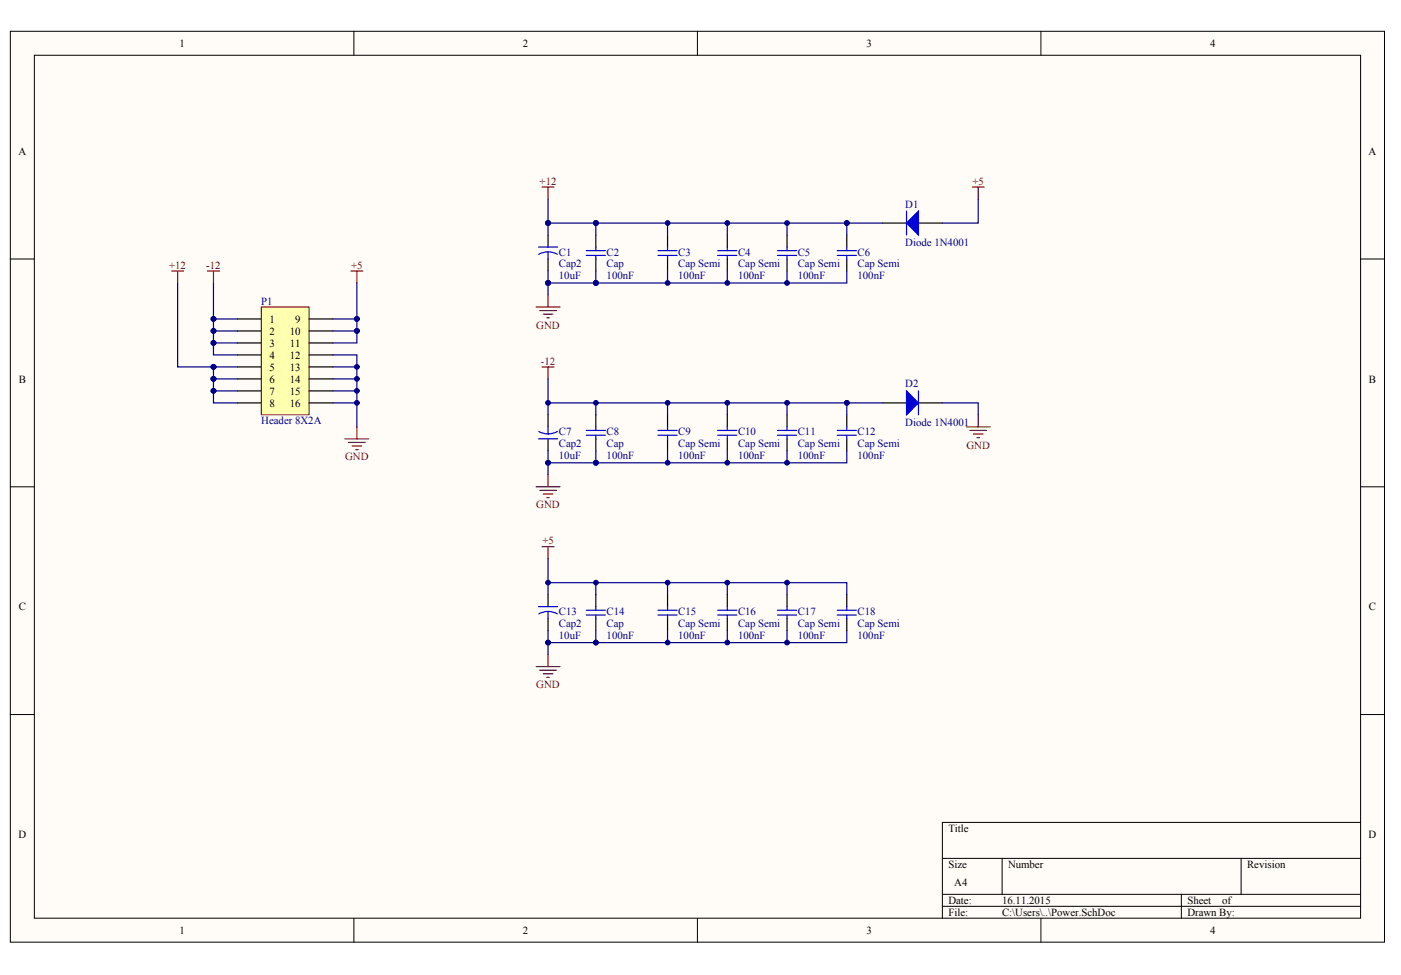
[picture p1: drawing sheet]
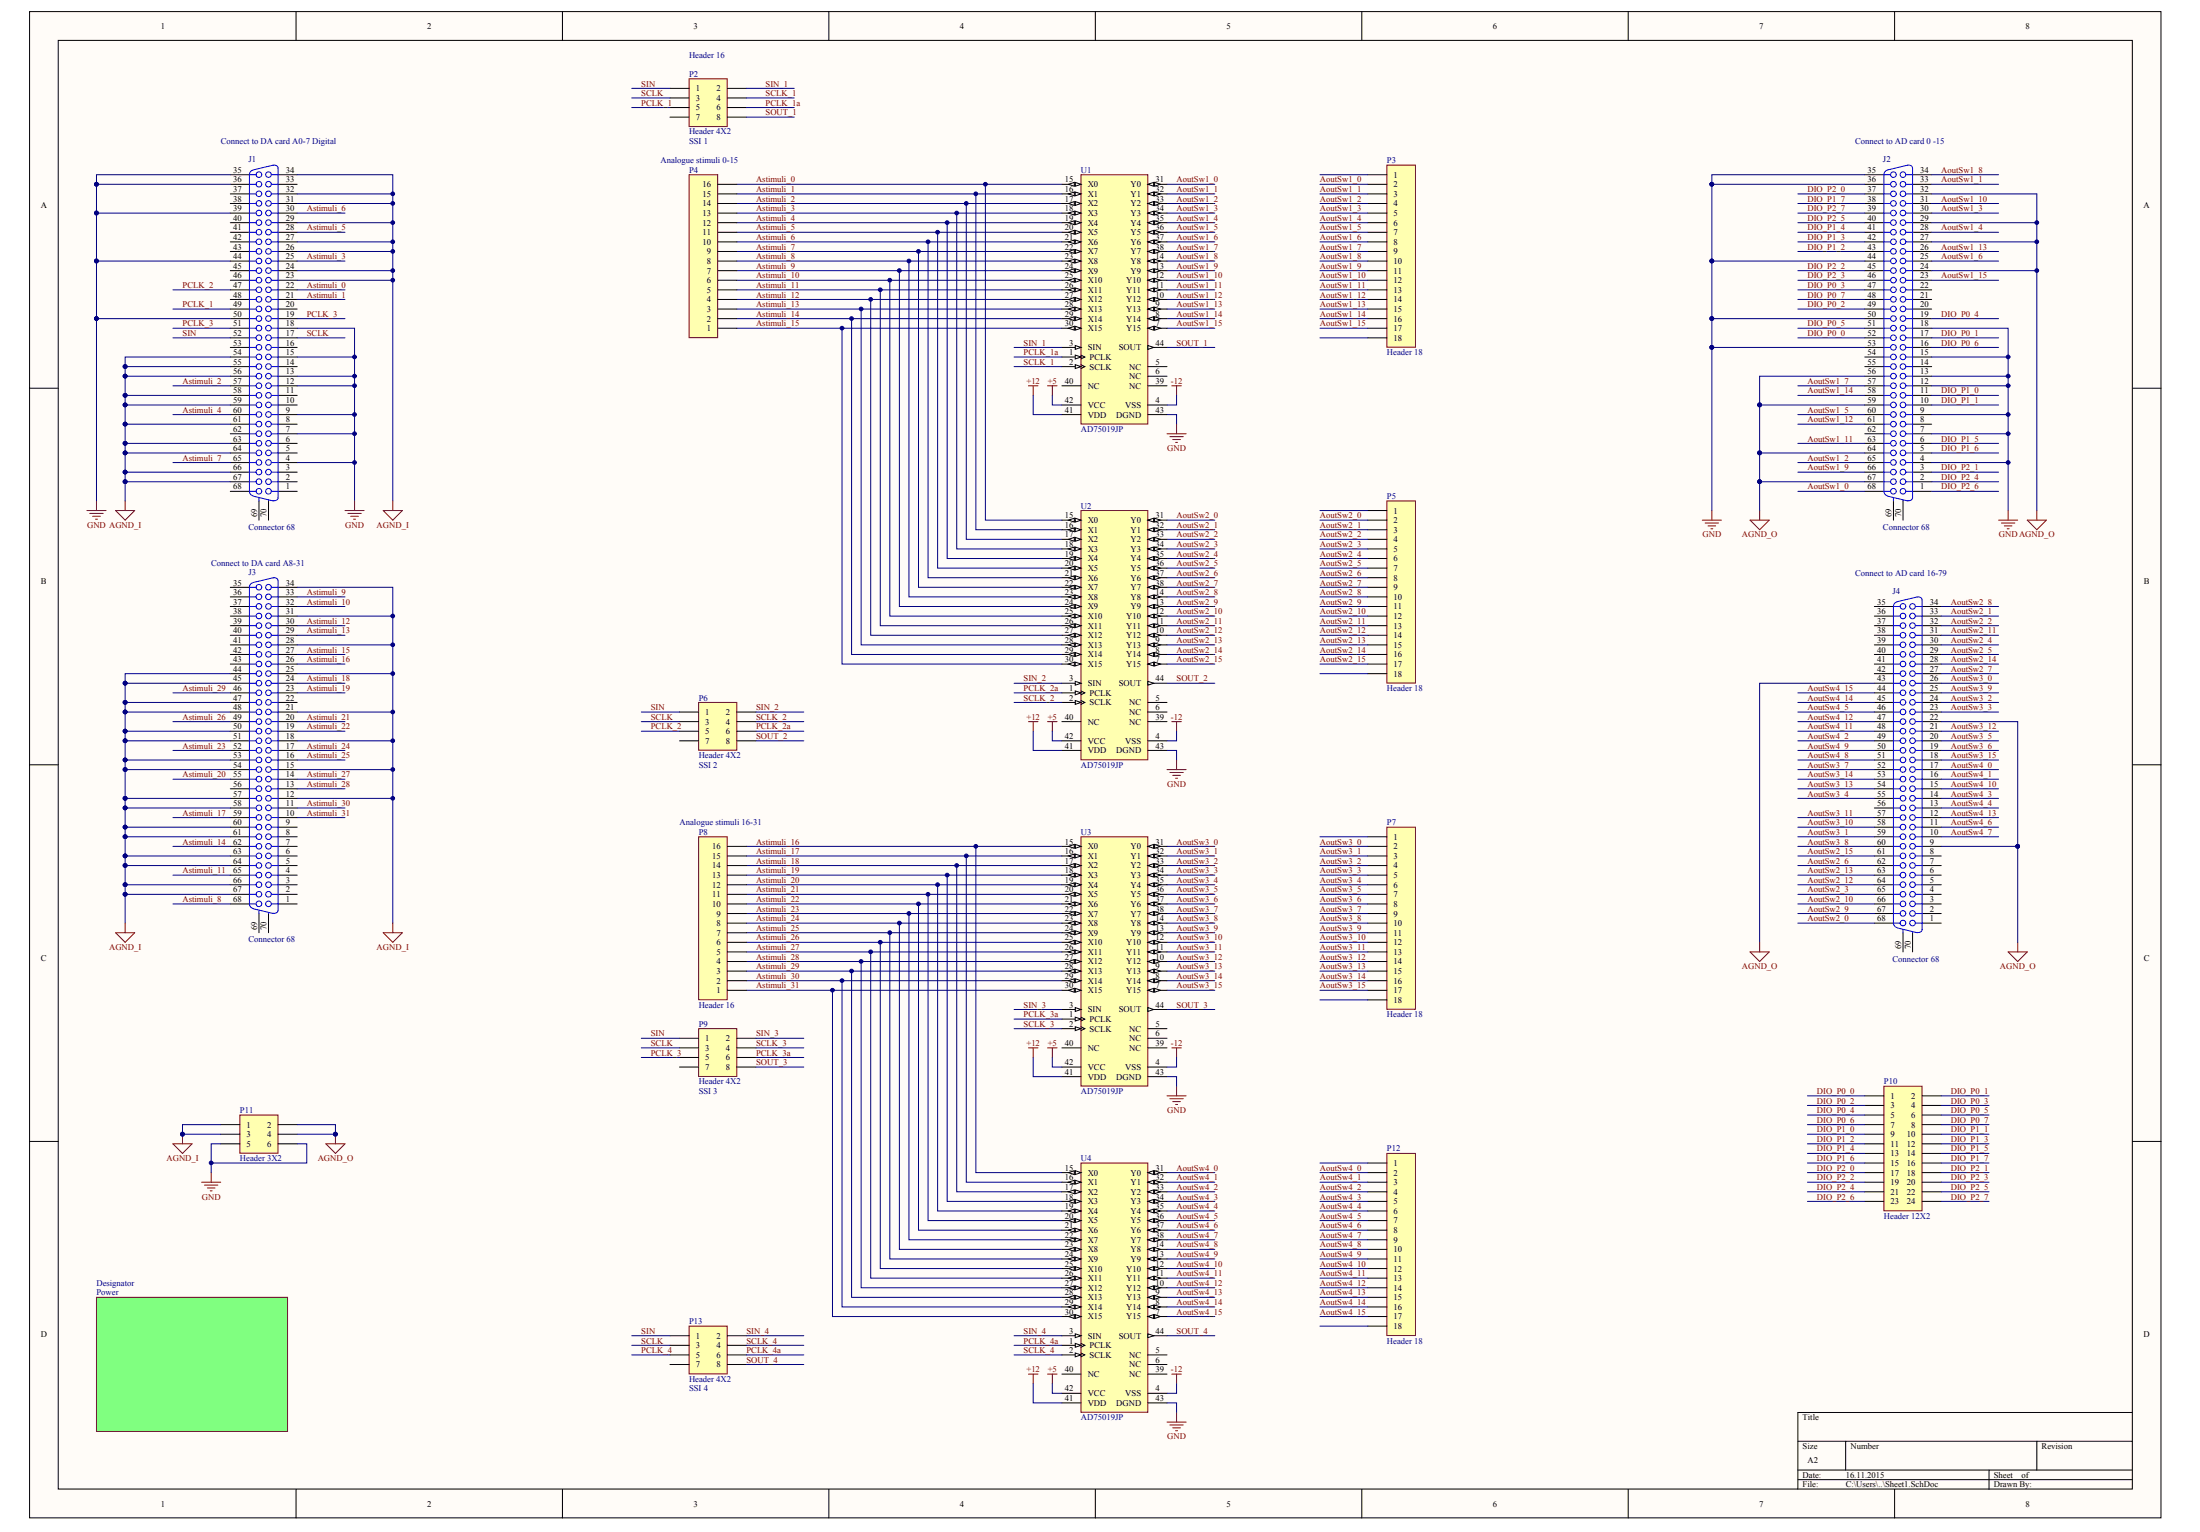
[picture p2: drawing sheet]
# Altium project crossBarNIPCB_Project2.PrjPCB
2 sheets, 41 parts. Net scope: global (net labels, ports and power ports of the same name join across sheets).
Board file: crossbarNI_PCB1.PcbDoc
Sheets:
  Sheet1.SchDoc
    Designator = Power.SchDoc

## Sheet Sheet1.SchDoc
size A2

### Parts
J1  Connector 68  [CHAMP1.27-2H68]
J2  Connector 68  [CHAMP1.27-2H68]
J3  Connector 68  [CHAMP1.27-2H68]
J4  Connector 68  [CHAMP1.27-2H68]
P2  Header 4X2  [HDR2X4]
P3  Header 18  [HDR1X18]
P4  Header 16  [HDR1X16]
P5  Header 18  [HDR1X18]
P6  Header 4X2  [HDR2X4]
P7  Header 18  [HDR1X18]
P8  Header 16  [HDR1X16]
P9  Header 4X2  [HDR2X4]
P10  Header 12X2  [HDR2X12]
P11  Header 3X2  [HDR2X3]
P12  Header 18  [HDR1X18]
P13  Header 4X2  [HDR2X4]
U1  AD75019JP  [ADI-P-44A_L]
U2  AD75019JP  [ADI-P-44A_N]
U3  AD75019JP  [ADI-P-44A_N]
U4  AD75019JP  [ADI-P-44A_N]

### Sub-sheets
Designator = Power: no entries

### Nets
+5: U1.42(VCC) U2.42(VCC) U3.42(VCC) U4.42(VCC)
+12: U1.41(VDD) U2.41(VDD) U3.41(VDD) U4.41(VDD)
-12: U1.4(VSS) U2.4(VSS) U3.4(VSS) U4.4(VSS)
AGND_I: J1.23 J1.24 J1.26 J1.27 J1.29 J1.31 J1.32 J1.34 J1.54 J1.55 J1.56 J1.58 J1.59 J1.61 J1.63 J1.64 J1.66 J1.67 J3.12 J3.15 J3.18 J3.21 J3.25 J3.28 J3.31 J3.34 J3.44 J3.45 J3.47 J3.48 J3.50 J3.51 J3.53 J3.54 J3.57 J3.58 J3.60 J3.61 J3.63 J3.64 J3.66 J3.67 P11.1 P11.3
AGND_O: J2.24 J2.27 J2.29 J2.32 J2.56 J2.59 J2.64 J2.67 J4.9 J4.22 J4.43 P11.2 P11.4
GND: J1.4 J1.7 J1.9 J1.12 J1.13 J1.15 J1.18 J1.35 J1.36 J1.39 J1.44 J1.50 J2.4 J2.7 J2.9 J2.12 J2.13 J2.15 J2.18 J2.35 J2.36 J2.44 J2.50 J2.53 P11.5 P11.6 U1.43(DGND) U2.43(DGND) U3.43(DGND) U4.43(DGND)
AoutSw1_0: J2.68 P3.2 U1.31(Y0)
AoutSw1_1: J2.33 P3.3 U1.32(Y1)
AoutSw1_2: J2.65 P3.4 U1.33(Y2)
AoutSw1_3: J2.30 P3.5 U1.34(Y3)
AoutSw1_4: J2.28 P3.6 U1.35(Y4)
AoutSw1_5: J2.60 P3.7 U1.36(Y5)
AoutSw1_6: J2.25 P3.8 U1.37(Y6)
AoutSw1_7: J2.57 P3.9 U1.38(Y7)
AoutSw1_8: J2.34 P3.10 U1.14(Y8)
AoutSw1_9: J2.66 P3.11 U1.13(Y9)
AoutSw1_10: J2.31 P3.12 U1.12(Y10)
AoutSw1_11: J2.63 P3.13 U1.11(Y11)
AoutSw1_12: J2.61 P3.14 U1.10(Y12)
AoutSw1_13: J2.26 P3.15 U1.9(Y13)
AoutSw1_14: J2.58 P3.16 U1.8(Y14)
AoutSw1_15: J2.23 P3.17 U1.7(Y15)
AoutSw2_0: J4.68 P5.2 U2.31(Y0)
AoutSw2_1: J4.33 P5.3 U2.32(Y1)
AoutSw2_2: J4.32 P5.4 U2.33(Y2)
AoutSw2_3: J4.65 P5.5 U2.34(Y3)
AoutSw2_4: J4.30 P5.6 U2.35(Y4)
AoutSw2_5: J4.29 P5.7 U2.36(Y5)
AoutSw2_6: J4.62 P5.8 U2.37(Y6)
AoutSw2_7: J4.27 P5.9 U2.38(Y7)
AoutSw2_8: J4.34 P5.10 U2.14(Y8)
AoutSw2_9: J4.67 P5.11 U2.13(Y9)
AoutSw2_10: J4.66 P5.12 U2.12(Y10)
AoutSw2_11: J4.31 P5.13 U2.11(Y11)
AoutSw2_12: J4.64 P5.14 U2.10(Y12)
AoutSw2_13: J4.63 P5.15 U2.9(Y13)
AoutSw2_14: J4.28 P5.16 U2.8(Y14)
AoutSw2_15: J4.61 P5.17 U2.7(Y15)
AoutSw3_0: J4.26 P7.2 U3.31(Y0)
AoutSw3_1: J4.59 P7.3 U3.32(Y1)
AoutSw3_2: J4.24 P7.4 U3.33(Y2)
AoutSw3_3: J4.23 P7.5 U3.34(Y3)
AoutSw3_4: J4.55 P7.6 U3.35(Y4)
AoutSw3_5: J4.20 P7.7 U3.36(Y5)
AoutSw3_6: J4.19 P7.8 U3.37(Y6)
AoutSw3_7: J4.52 P7.9 U3.38(Y7)
AoutSw3_8: J4.60 P7.10 U3.14(Y8)
AoutSw3_9: J4.25 P7.11 U3.13(Y9)
AoutSw3_10: J4.58 P7.12 U3.12(Y10)
AoutSw3_11: J4.57 P7.13 U3.11(Y11)
AoutSw3_12: J4.21 P7.14 U3.10(Y12)
AoutSw3_13: J4.54 P7.15 U3.9(Y13)
AoutSw3_14: J4.53 P7.16 U3.8(Y14)
AoutSw3_15: J4.18 P7.17 U3.7(Y15)
AoutSw4_0: J4.17 P12.2 U4.31(Y0)
AoutSw4_1: J4.16 P12.3 U4.32(Y1)
AoutSw4_2: J4.49 P12.4 U4.33(Y2)
AoutSw4_3: J4.14 P12.5 U4.34(Y3)
AoutSw4_4: J4.13 P12.6 U4.35(Y4)
AoutSw4_5: J4.46 P12.7 U4.36(Y5)
AoutSw4_6: J4.11 P12.8 U4.37(Y6)
AoutSw4_7: J4.10 P12.9 U4.38(Y7)
AoutSw4_8: J4.51 P12.10 U4.14(Y8)
AoutSw4_9: J4.50 P12.11 U4.13(Y9)
AoutSw4_10: J4.15 P12.12 U4.12(Y10)
AoutSw4_11: J4.48 P12.13 U4.11(Y11)
AoutSw4_12: J4.47 P12.14 U4.10(Y12)
AoutSw4_13: J4.12 P12.15 U4.9(Y13)
AoutSw4_14: J4.45 P12.16 U4.8(Y14)
AoutSw4_15: J4.44 P12.17 U4.7(Y15)
Astimuli_0: J1.22 P4.16 U1.15(X0) U2.15(X0)
Astimuli_1: J1.21 P4.15 U1.16(X1) U2.16(X1)
Astimuli_2: J1.57 P4.14 U1.17(X2) U2.17(X2)
Astimuli_3: J1.25 P4.13 U1.18(X3) U2.18(X3)
Astimuli_4: J1.60 P4.12 U1.19(X4) U2.19(X4)
Astimuli_5: J1.28 P4.11 U1.20(X5) U2.20(X5)
Astimuli_6: J1.30 P4.10 U1.21(X6) U2.21(X6)
Astimuli_7: J1.65 P4.9 U1.22(X7) U2.22(X7)
Astimuli_8: J3.68 P4.8 U1.23(X8) U2.23(X8)
Astimuli_9: J3.33 P4.7 U1.24(X9) U2.24(X9)
Astimuli_10: J3.32 P4.6 U1.25(X10) U2.25(X10)
Astimuli_11: J3.65 P4.5 U1.26(X11) U2.26(X11)
Astimuli_12: J3.30 P4.4 U1.27(X12) U2.27(X12)
Astimuli_13: J3.29 P4.3 U1.28(X13) U2.28(X13)
Astimuli_14: J3.62 P4.2 U1.29(X14) U2.29(X14)
Astimuli_15: J3.27 P4.1 U1.30(X15) U2.30(X15)
Astimuli_16: J3.26 P8.16 U3.15(X0) U4.15(X0)
Astimuli_17: J3.59 P8.15 U3.16(X1) U4.16(X1)
Astimuli_18: J3.24 P8.14 U3.17(X2) U4.17(X2)
Astimuli_19: J3.23 P8.13 U3.18(X3) U4.18(X3)
Astimuli_20: J3.55 P8.12 U3.19(X4) U4.19(X4)
Astimuli_21: J3.20 P8.11 U3.20(X5) U4.20(X5)
Astimuli_22: J3.19 P8.10 U3.21(X6) U4.21(X6)
Astimuli_23: J3.52 P8.9 U3.22(X7) U4.22(X7)
Astimuli_24: J3.17 P8.8 U3.23(X8) U4.23(X8)
Astimuli_25: J3.16 P8.7 U3.24(X9) U4.24(X9)
Astimuli_26: J3.49 P8.6 U3.25(X10) U4.25(X10)
Astimuli_27: J3.14 P8.5 U3.26(X11) U4.26(X11)
Astimuli_28: J3.13 P8.4 U3.27(X12) U4.27(X12)
Astimuli_29: J3.46 P8.3 U3.28(X13) U4.28(X13)
Astimuli_30: J3.11 P8.2 U3.29(X14) U4.29(X14)
Astimuli_31: J3.10 P8.1 U3.30(X15) U4.30(X15)
DIO_P0_0: J2.52 P10.1
DIO_P0_1: J2.17 P10.2
DIO_P0_2: J2.49 P10.3
DIO_P0_3: J2.47 P10.4
DIO_P0_4: J2.19 P10.5
DIO_P0_5: J2.51 P10.6
DIO_P0_6: J2.16 P10.7
DIO_P0_7: J2.48 P10.8
DIO_P1_0: J2.11 P10.9
DIO_P1_1: J2.10 P10.10
DIO_P1_2: J2.43 P10.11
DIO_P1_3: J2.42 P10.12
DIO_P1_4: J2.41 P10.13
DIO_P1_5: J2.6 P10.14
DIO_P1_6: J2.5 P10.15
DIO_P1_7: J2.38 P10.16
DIO_P2_0: J2.37 P10.17
DIO_P2_1: J2.3 P10.18
DIO_P2_2: J2.45 P10.19
DIO_P2_3: J2.46 P10.20
DIO_P2_4: J2.2 P10.21
DIO_P2_5: J2.40 P10.22
DIO_P2_6: J2.1 P10.23
DIO_P2_7: J2.39 P10.24
PCLK_1: J1.49 P2.5
PCLK_1a: P2.6 U1.1(PCLK)
PCLK_2: J1.47 P6.5
PCLK_2a: P6.6 U2.1(PCLK)
PCLK_3: J1.19 J1.51 P9.5
PCLK_3a: P9.6 U3.1(PCLK)
PCLK_4: P13.5
PCLK_4a: P13.6 U4.1(PCLK)
SCLK: J1.17 P2.3 P6.3 P9.3 P13.3
SCLK_1: P2.4 U1.2(SCLK)
SCLK_2: P6.4 U2.2(SCLK)
SCLK_3: P9.4 U3.2(SCLK)
SCLK_4: P13.4 U4.2(SCLK)
SIN: J1.52 P2.1 P6.1 P9.1 P13.1
SIN_1: P2.2 U1.3(SIN)
SIN_2: P6.2 U2.3(SIN)
SIN_3: P9.2 U3.3(SIN)
SIN_4: P13.2 U4.3(SIN)
SOUT_1: P2.8 U1.44(SOUT)
SOUT_2: P6.8 U2.44(SOUT)
SOUT_3: P9.8 U3.44(SOUT)
SOUT_4: P13.8 U4.44(SOUT)

Not connected (* = marked no-connect by the designer): J1 1 2 3 5 6 8 10 11 14 16 20 33 37 38 40 41 42 43 45 46 48 53 62 68 69(MH1) 70(MH2); J2 8 14 20 21 22 54 55 62 69(MH1) 70(MH2); J3 1 2 3 4 5 6 7 8 9 22 35 36 37 38 39 40 41 42 43 56 69(MH1) 70(MH2); J4 1 2 3 4 5 6 7 8 35 36 37 38 39 40 41 42 56 69(MH1) 70(MH2); P2 7; P3 1 18; P5 1 18; P6 7; P7 1 18; P9 7; P12 1 18; P13 7; U1 5(NC) 6(NC) 39(NC) 40(NC); U2 5(NC) 6(NC) 39(NC) 40(NC); U3 5(NC) 6(NC) 39(NC) 40(NC); U4 5(NC) 6(NC) 39(NC) 40(NC)

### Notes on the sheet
- (near J1) Connect to DA card A0-7 Digital
- (near P2) SSI 1
- (near J2) Connect to AD card 0 -15
- (near P4) Analogue stimuli 0-15
- (near J3) Connect to DA card A8-31
- (near J4) Connect to AD card 16-79
- (near P6) SSI 2
- (near P8) Analogue stimuli 16-31
- (near P9) SSI 3
- (near P13) SSI 4

## Sheet Power.SchDoc
size A4

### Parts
C1  Cap2  value 10uF  [CAPR5-4X5]
C2  Cap  value 100nF  [RAD-0.3]
C3  Cap Semi  value 100nF  [C1206]
C4  Cap Semi  value 100nF  [C1206]
C5  Cap Semi  value 100nF  [C1206]
C6  Cap Semi  value 100nF  [C1206]
C7  Cap2  value 10uF  [CAPR5-4X5]
C8  Cap  value 100nF  [RAD-0.3]
C9  Cap Semi  value 100nF  [C1206]
C10  Cap Semi  value 100nF  [C1206]
C11  Cap Semi  value 100nF  [C1206]
C12  Cap Semi  value 100nF  [C1206]
C13  Cap2  value 10uF  [CAPR5-4X5]
C14  Cap  value 100nF  [RAD-0.3]
C15  Cap Semi  value 100nF  [C1206]
C16  Cap Semi  value 100nF  [C1206]
C17  Cap Semi  value 100nF  [C1206]
C18  Cap Semi  value 100nF  [C1206]
D1  Diode 1N4001  [DO-41]
D2  Diode 1N4001  [DO-41]
P1  Header 8X2A  [HDR2X8_CEN]

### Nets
+5: C13.1 C14.2 C15.1 C16.1 C17.1 C18.1 D1.1(A) P1.9 P1.10 P1.11
+12: C1.1 C2.2 C3.1 C4.1 C5.1 C6.1 D1.2(K) P1.5 P1.6 P1.7 P1.8
-12: C7.2 C8.2 C9.1 C10.1 C11.1 C12.1 D2.1(A) P1.1 P1.2 P1.3 P1.4
GND: C1.2 C2.1 C3.2 C4.2 C5.2 C6.2 C7.1 C8.1 C9.2 C10.2 C11.2 C12.2 C13.2 C14.1 C15.2 C16.2 C17.2 C18.2 D2.2(K) P1.12 P1.13 P1.14 P1.15 P1.16

## Nets that join several sheets
+5: Sheet1 (U1.42 U2.42 U3.42 U4.42), Power (10 pins)
+12: Sheet1 (U1.41 U2.41 U3.41 U4.41), Power (11 pins)
-12: Sheet1 (U1.4 U2.4 U3.4 U4.4), Power (11 pins)
GND: Sheet1 (30 pins), Power (24 pins)
